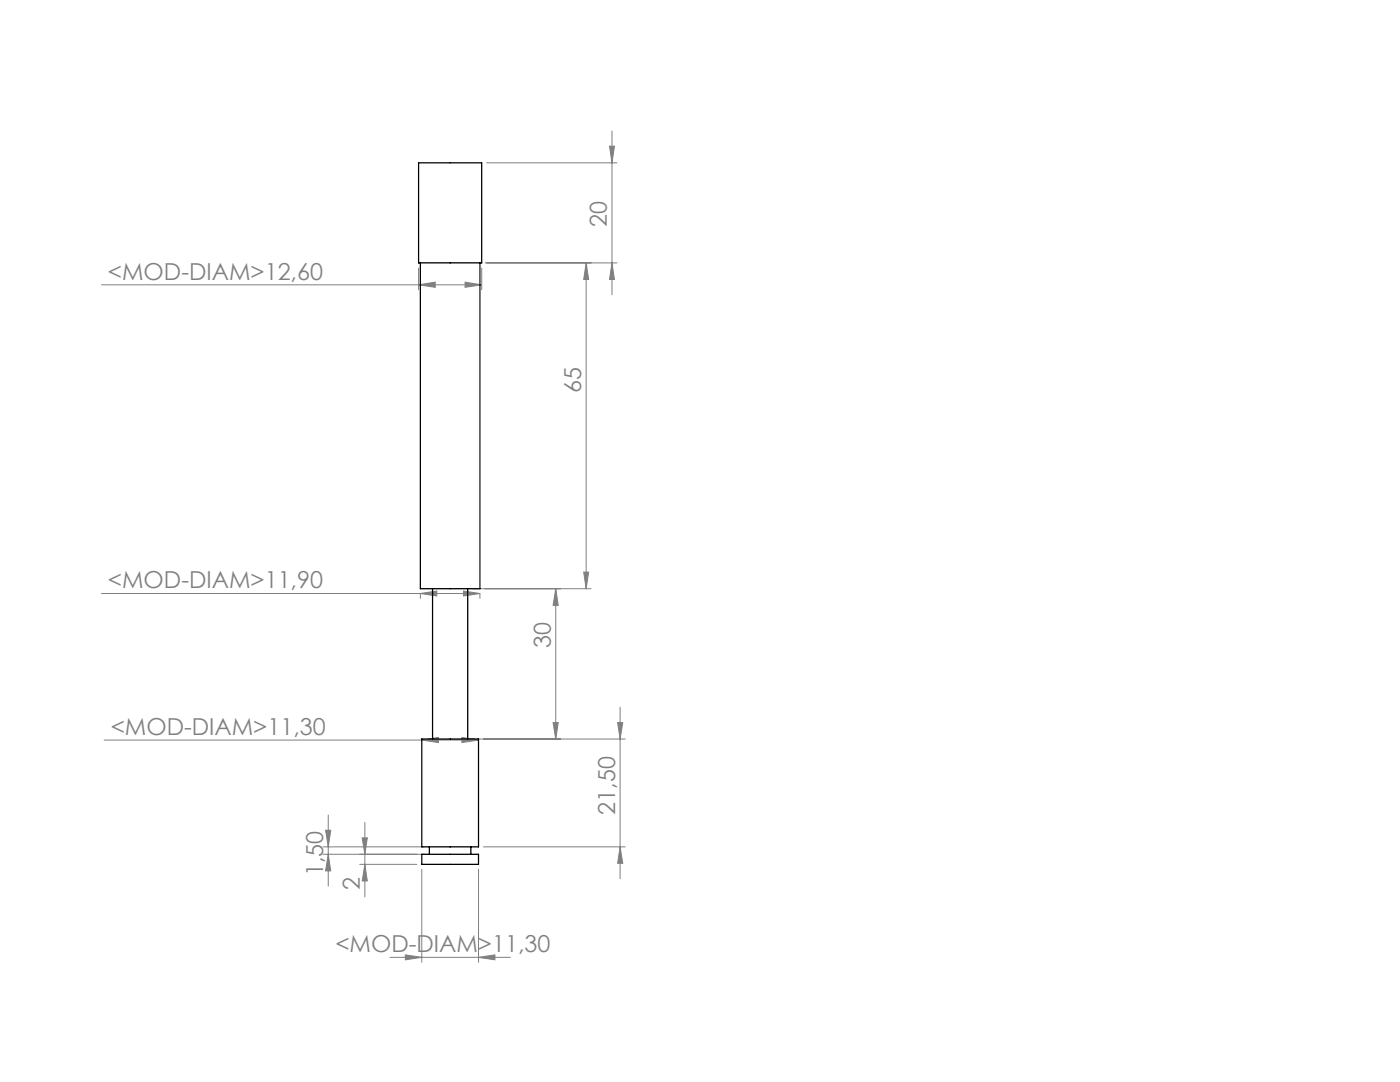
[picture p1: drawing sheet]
<svg xmlns="http://www.w3.org/2000/svg" width="279mm" height="216mm" viewBox="0 0 279 216" stroke-linecap="round" stroke-linejoin="round" font-family="sans-serif">
<g fill="none" stroke="#808080" stroke-width=".2">
<path d="M97.1 32.5h26M121.6 29.2h1l-.5 3.3zM122.1 26.1v32.7M20.2 56.8h75.9M83.5 56.8l3.4-.5v1zM83.5 53.5v4.3M92.8 56.3l3.3 .5-3.3 .5zM96.1 53.5v4.3M96.8 52.5h26.3M117 52.5v65M117 52.5l.5 3.3h-1zM122.1 52.5l.5 3.3h-1z"/>
<path d="M20.2 118.4h75.6M83.9 118.4l3.3-.5v1zM83.9 118.5v.9M92.5 117.9l3.3 .5-3.3 .5zM94.3 117.5h23.7M95.8 118.5v.9M110.9 117.5v30M110.9 117.5l.5 3.3h-1zM116.5 114.2h1l-.5 3.3zM20.8 147.7h74.7M84.2 147.7l3.3-.6v1.1zM92.2 147.1l3.3 .6-3.3 .5z"/>
<path d="M94.3 147.5h30.5M110.4 144.2h1l-.5 3.3zM123.3 144.2h1l-.5 3.3zM123.8 141.1v34.2M64.5 169h20.2M64.5 170.5h20.2M65 165.7h1l-.5 3.3zM65.5 170.5l.5 3.3h-1zM65.5 162.6v14.2M71.8 172.5h11.4M72.3 167.2h1l-.5 3.3zM72.8 172.5l.5 3.3h-1z"/>
<path d="M72.8 164.1v14.9M84.2 173.5v18.5M95.5 173.5v18.5M96.5 169h28.3M123.8 169l.5 3.3h-1zM77.8 191h24M80.9 190.5l3.3 .5-3.3 .5zM95.5 191l3.3-.5v1z"/>
</g>
<g fill="#808080">
<path d="M95.5 191l3.3-.5v1zM80.9 190.5l3.3 .5-3.3 .5zM92.2 147.1l3.3 .6-3.3 .5zM84.2 147.7l3.3-.6v1.1zM92.5 117.9l3.3 .5-3.3 .5zM83.9 118.4l3.3-.5v1zM92.8 56.3l3.3 .5-3.3 .5zM83.5 56.8l3.4-.5v1z"/>
<path d="M122.1 52.5l.5 3.3h-1zM121.6 29.2h1l-.5 3.3zM116.5 114.2h1l-.5 3.3zM117 52.5l.5 3.3h-1zM110.4 144.2h1l-.5 3.3zM110.9 117.5l.5 3.3h-1zM123.8 169l.5 3.3h-1zM123.3 144.2h1l-.5 3.3z"/>
<path d="M65 165.7h1l-.5 3.3zM65.5 170.5l.5 3.3h-1zM72.3 167.2h1l-.5 3.3zM72.8 172.5l.5 3.3h-1z"/>
</g>
<path d="M83.5 32.5h12.6v20h-12.6zM83.9 52.5v65h11.9v-65M86.3 117.5v30M93.3 117.5v30M84.2 147.5h11.3v21.5h-11.3zM84.2 170.5h11.3v2h-11.3zM85.7 169v1.5M94 169v1.5" fill="none" stroke="#000" stroke-width=".25"/>
<g font-size="4.7" fill="#808080">
<text x="121.1" y="45.2" transform="rotate(-90 121.1 45.2)">20</text>
<text x="21.5" y="55.8">&lt;MOD-DIAM&gt;12,60</text>
<text x="116" y="78.4" transform="rotate(-90 116 78.4)">65</text>
<text x="21.5" y="117.4">&lt;MOD-DIAM&gt;11,90</text>
<text x="109.9" y="129.4" transform="rotate(-90 109.9 129.4)">30</text>
<text x="22.1" y="146.6">&lt;MOD-DIAM&gt;11,30</text>
<text x="122.8" y="162.6" transform="rotate(-90 122.8 162.6)">21,50</text>
<text x="64.5" y="174.8" transform="rotate(-90 64.5 174.8)">1,50</text>
<text x="71.8" y="177.7" transform="rotate(-90 71.8 177.7)">2</text>
<text x="66.9" y="190">&lt;MOD-DIAM&gt;11,30</text>
</g>
</svg>
